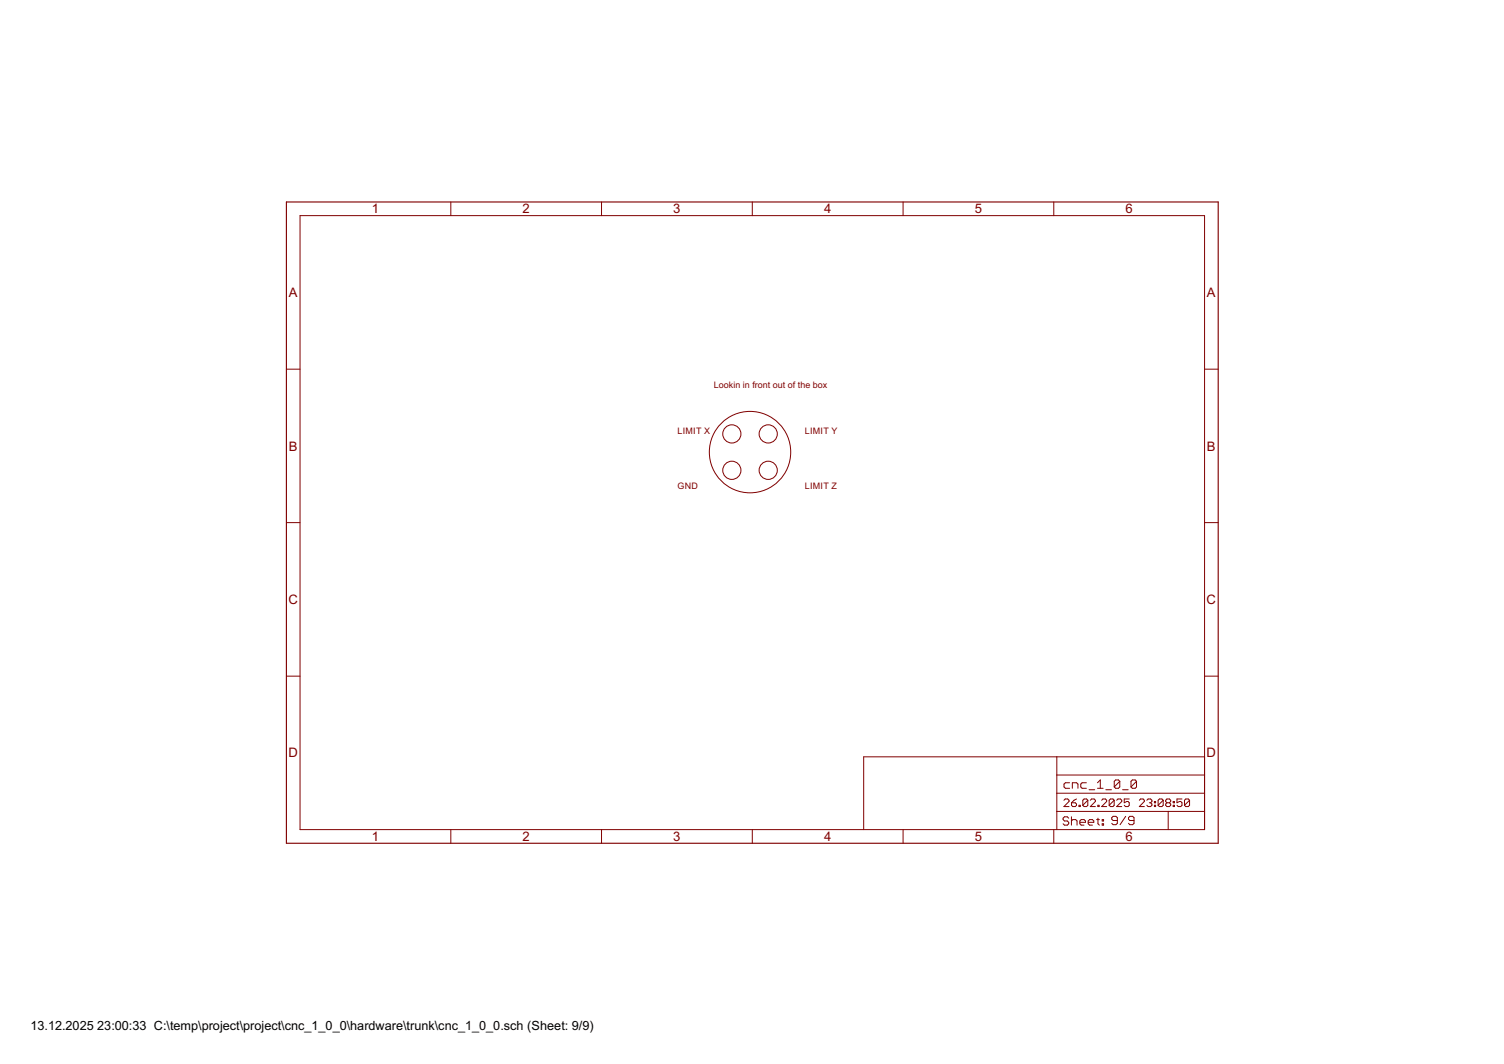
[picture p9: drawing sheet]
<svg xmlns="http://www.w3.org/2000/svg" width="420mm" height="297mm" viewBox="0 0 420 297" stroke-linecap="round" stroke-linejoin="round" font-family="sans-serif">
<g fill="none" stroke="#800000" stroke-width=".28">
<path d="M125.9 56.4v3.8M168 56.4v3.8M210.2 56.4v3.8M252.3 56.4v3.8M294.4 56.4v3.8M83.8 60.2h252.7v171.4h-252.7zM80 103.1h3.8M336.5 103.1h3.8M80 145.9h3.8M336.5 145.9h3.8M80 188.8h3.8M336.5 188.8h3.8"/>
<path d="M295.2 211.3v20.3M295.2 216.4h41.3M298.8 218.5h-1.2l-.4 .4v.8l.4 .4h1.2M303.5 218.5h-1.2l-.4 .4v.8l.4 .4h1.2M306.6 218.5l.8-.8v2.4M312.8 218.1v1.6l-.4 .4h-.7l-.4-.4M312.8 218.1l-.4-.4h-.7l-.4 .4v1.6M312.8 218.1l-1.5 1.6M317.5 218.1v1.6l-.4 .4h-.8l-.3-.4M317.5 218.1l-.4-.4h-.8l-.3 .4v1.6M317.5 218.1l-1.5 1.6M336.5 211.3h-95.2v20.3"/>
<path d="M125.9 231.6v3.8M168 231.6v3.8M210.2 231.6v3.8M252.3 231.6v3.8M294.4 231.6v3.8M295.2 226.5h41.3M295.2 221.4h41.3M297.2 223.4l.4-.3h.7l.3 .3v.4l-1.4 1.4h1.4M298.6 228.4l-.4-.4h-.8l-.4 .4v.4l.4 .4h.8l.4 .4v.4l-.4 .4h-.8l-.4-.4M299.3 228v2.4M299.3 229.2l.4-.4h.8l.4 .4v1.2M299.3 224.1h1.1l.3 .4v.3l-.3 .4h-.7l-.4-.4z"/>
<path d="M299.6 220.1v-1.6h1.2l.3 .4v1.2M300.7 223.1l-1.4 1M301.4 224.8h.4v.4h-.4zM301.7 229.6h1.5v-.4l-.4-.4h-.8l-.3 .4v.8l.3 .4h.8M303.9 223.4v1.4l-.3 .4h-.7l-.4-.4M303.9 223.4l-.3-.3h-.7l-.4 .3v1.4M303.9 223.4l-1.4 1.4M304 229.6h1.6v-.4l-.4-.4h-.8l-.4 .4v.8l.4 .4h.8M304.2 220.5h1.6M304.6 223.4l.3-.3h.7l.4 .3v.4l-1.4 1.4h1.4M306.3 228.8h.8M306.6 220.1h1.6"/>
<path d="M306.7 224.8h.3v.4h-.3zM306.7 228.4v1.6l.4 .4M307.8 223.4l.3-.3h.7l.4 .3v.4l-1.4 1.4h1.4M307.9 228.8h.4v.4h-.4zM307.9 230h.4v.4h-.4zM308.9 220.5h1.6M311.3 223.4v1.4l-.4 .4h-.7l-.3-.4M311.3 223.4l-.4-.3h-.7l-.3 .3v1.4M311.3 223.4l-1.4 1.4M312 223.4l.3-.3h.7l.4 .3v.4l-1.4 1.4h1.4M312.1 229.1h-1.1l-.4-.4v-.4l.4-.4h.7l.4 .4v1.5l-.4 .4h-.7l-.4-.4M313.6 220.5h1.6"/>
<path d="M314.5 227.9l-1.6 2.3M315.5 223.1h-1.4v1l1-.3 .4 .3v.7l-.4 .4h-.7l-.3-.4M316.8 229.1h-1.2l-.3-.4v-.4l.3-.4h.8l.4 .4v1.5l-.4 .4h-.8l-.3-.4M318.3 223.4l.3-.3h.7l.4 .3v.4l-1.4 1.4h1.4M320.4 223.4l.3-.3h.7l.4 .3v.4l-.4 .3M321.1 224.1h.3M321.4 224.1l.4 .4v.3l-.4 .4h-.7l-.3-.4M322.5 224.8h.3v.4h-.3zM322.5 223.8h.3v.3h-.3zM325 223.4v1.4l-.4 .4h-.7l-.4-.4M325 223.4l-.4-.3h-.7l-.4 .3v1.4M325 223.4l-1.5 1.4"/>
<path d="M326 224.1l-.4 .4v.3l.4 .4h.7l.3-.4v-.3l-.3-.4M326 224.1l-.4-.3v-.4l.4-.3h.7l.3 .3v.4l-.3 .3M326 224.1h.7M326.3 226.5v5.1M327.7 224.8h.4v.4h-.4zM327.7 223.8h.4v.3h-.4zM330.2 223.1h-1.4v1l.7-.3h.4l.3 .3v.7l-.3 .4h-.8l-.3-.4M332.3 223.4v1.4l-.3 .4h-.7l-.4-.4M332.3 223.4l-.3-.3h-.7l-.4 .3v1.4M332.3 223.4l-1.4 1.4"/>
<circle cx="204.4" cy="121.1" r="2.54"/>
<circle cx="204.4" cy="131.3" r="2.54"/>
<circle cx="209.5" cy="126.2" r="11.4"/>
<circle cx="214.6" cy="121.1" r="2.54"/>
<circle cx="214.6" cy="131.3" r="2.54"/>
</g>
<path d="M80 56.4h260.3v179h-260.3z" fill="none" stroke="#800000" stroke-width=".32"/>
<g font-size="4.1" fill="#800000">
<text x="103.9" y="59.6">1</text>
<text x="146" y="59.6">2</text>
<text x="188.1" y="59.6">3</text>
<text x="230.2" y="59.6">4</text>
<text x="272.3" y="59.6">5</text>
<text x="314.4" y="59.6">6</text>
<text x="80.7" y="82.9">A</text>
<text x="337.2" y="82.9">A</text>
<text x="80.7" y="125.8">B</text>
<text x="337.2" y="125.8">B</text>
<text x="80.6" y="168.6">C</text>
<text x="337.1" y="168.6">C</text>
<text x="80.6" y="211.5">D</text>
<text x="337.1" y="211.5">D</text>
<text x="103.9" y="234.8">1</text>
<text x="146" y="234.8">2</text>
<text x="188.1" y="234.8">3</text>
<text x="230.2" y="234.8">4</text>
<text x="272.3" y="234.8">5</text>
<text x="314.4" y="234.8">6</text>
</g>
<g font-size="4">
<text x="8.5" y="287.5">13.12.2025</text>
<text x="27.2" y="287.5">23:00:33 C:\temp\project\project\cnc_1_0_0\hardware\trunk\cnc_1_0_0.sch (Sheet: 9/9)</text>
</g>
<g font-size="2.8" fill="#800000">
<text x="199.4" y="108.4">Lookin in front out of the box</text>
<text x="189.3" y="121.1">LIMIT X</text>
<text x="224.8" y="121.1">LIMIT Y</text>
<text x="189.3" y="136.4">GND</text>
<text x="224.8" y="136.4">LIMIT Z</text>
</g>
</svg>
